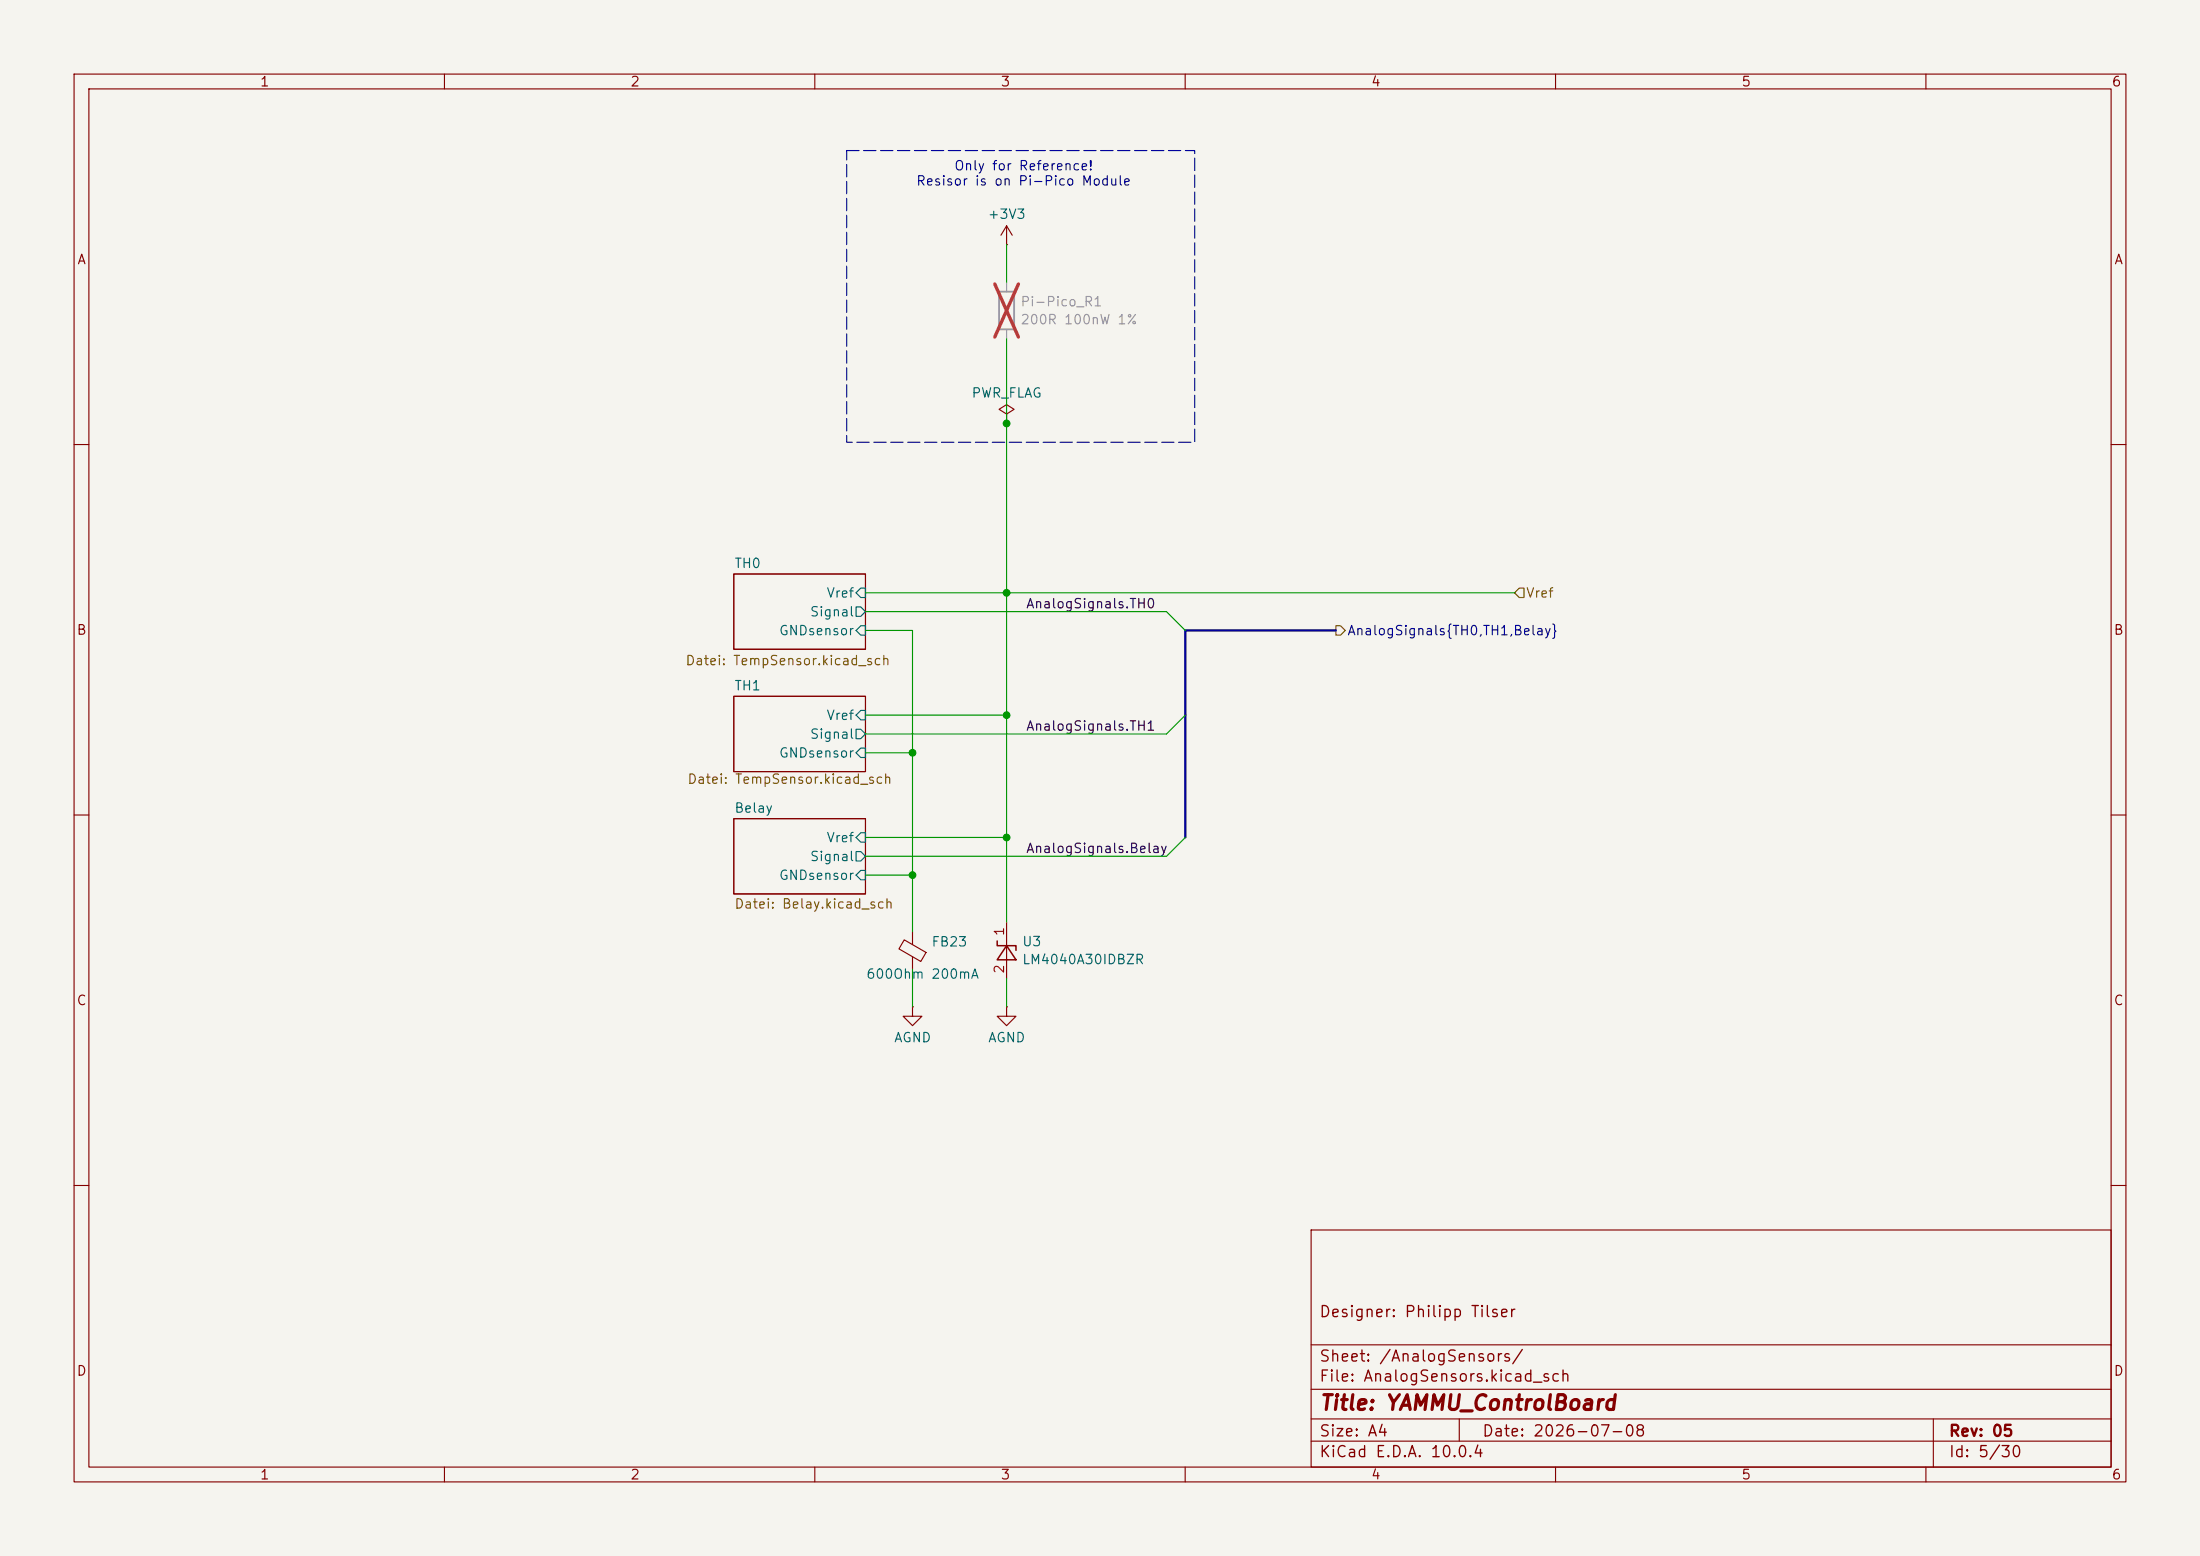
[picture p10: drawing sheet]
<svg xmlns="http://www.w3.org/2000/svg" width="297mm" height="210mm" viewBox="0 0 297 210" stroke-linecap="round" stroke-linejoin="round" font-family="sans-serif">
<path d="M0 0h297v210h-297z" fill="#f5f4ef" stroke="#f5f4ef" stroke-width=".14"/>
<g fill="none" stroke="#840000" stroke-width=".15">
<path d="M10 10h277v190h-277zM12 12h273v186h-273zM60 10v2M110 10v2M160 10v2M210 10v2M260 10v2M135.9 33h.1M135.9 30.5v2.5M135.9 30.5l-.8 1.3M135.9 30.5l.8 1.3M135.9 55.9l1-.7-1-.6-1 .6 1 .7v1.3"/>
<path d="M135.9 57.2h.1M10 60h2M99.1 77.5h17.7v10.1h-17.7zM285 60h2M99.1 94h17.7v10.1h-17.7zM10 110h2M99.1 110.5h17.7v10.2h-17.7zM285 110h2M122.1 126.8l2.9 1.7-.7 1.3-2.9-1.7zM123.2 135.9v1.3h1.3l-1.3 1.2-1.3-1.2h1.3M123.2 135.9h.1M123.2 125.7v1.8"/>
<path d="M123.2 129.2v1.6M135.9 124.5v7.6M135.9 135.9v1.3h1.3l-1.3 1.2-1.3-1.2h1.3M135.9 135.9h.1M10 160h2M177 166h108v32h-108zM285 160h2M60 198v2M110 198v2M160 198v2M177 194.5h108M177 191.5h108"/>
<path d="M177 187.5h108M177 181.5h108M197 191.5v3M210 198v2M260 198v2M261 191.5v6.5"/>
</g>
<path d="M116.2 79.4h.6v1.2h-.6l-.6-.6zM115.6 98.4h.6l.6 .7-.6 .6h-.6zM115.6 81.9h.6l.6 .7-.6 .6h-.6zM116.2 95.9h.6v1.3h-.6l-.6-.7zM116.2 84.5h.6v1.2h-.6l-.6-.6zM115.6 114.9h.6l.6 .7-.6 .6h-.6zM116.2 117.5h.6v1.2h-.6l-.6-.6zM116.2 112.4h.6v1.3h-.6l-.6-.7zM116.2 101h.6v1.2h-.6l-.6-.6z" fill="none" stroke="#006464" stroke-width=".15"/>
<path d="M134.6 127v.6h2.6v.7M135.9 127.6l1.3 1.9h-2.6z" fill="none" stroke="#840000" stroke-width=".2"/>
<path d="M134.9 39.4h2v5.1h-2z" fill="none" stroke="#9c9b98" stroke-width=".25"/>
<path d="M135.9 38.1v1.3M135.9 44.5v1.2" fill="none" stroke="#9c9b98" stroke-width=".15"/>
<path d="M134.3 38.3l3.2 7.2M137.5 38.3l-3.2 7.2" fill="none" stroke="#e12e31" stroke-width=".46"/>
<path d="M205.1 79.4h.6v1.2h-.6l-.6-.6zM180.3 84.5h.7l.6 .6-.6 .6h-.7z" fill="none" stroke="#725600" stroke-width=".15"/>
<path d="M180.3 85.1h-20.3v27.9" fill="none" stroke="#000084" stroke-width=".3"/>
<g fill="none" stroke="#009600" stroke-width=".15">
<path d="M135.9 33v5.1M135.9 45.7v78.8M116.8 85.1h6.4v40.6M116.8 80h87.7M116.8 82.6h40.7l2.5 2.5M116.8 96.5h19.1M160 96.5l-2.5 2.6h-40.7M116.8 101.6h6.4M116.8 113h19.1M116.8 118.1h6.4M160 113l-2.5 2.6h-40.7M123.2 130.8v5.1"/>
<path d="M135.9 132.1v3.8"/>
</g>
<path d="M114.3 20.3h47v39.4h-47z" fill="none" stroke="#0000c2" stroke-width=".15" stroke-dasharray="1.7 .6"/>
<g fill="#009600" stroke="#009600" stroke-width=".14">
<circle cx="135.9" cy="57.2" r=".46"/>
<circle cx="123.2" cy="118.1" r=".46"/>
<circle cx="123.2" cy="101.6" r=".46"/>
<circle cx="135.9" cy="80" r=".46"/>
<circle cx="135.9" cy="96.5" r=".46"/>
<circle cx="135.9" cy="113" r=".46"/>
</g>
<text font-size="2" fill="#840000" x="178" y="190.8">Title: YAMMU_ControlBoard</text>
<g font-size="1.5" fill="#840000">
<text x="178" y="178.2">Designer: Philipp Tilser</text>
<text x="178" y="184.2">Sheet: /AnalogSensors/</text>
<text x="178" y="186.9">File: AnalogSensors.kicad_sch</text>
<text x="178" y="197.1">KiCad E.D.A. 10.0.4</text>
<text x="178" y="194.3">Size: A4</text>
<text x="200" y="194.3">Date: 2026-07-08</text>
<text x="263" y="194.3">Rev: 05</text>
<text x="263" y="197.1">Id: 5/30</text>
</g>
<g font-size="1.3" fill="#840000">
<text x="35" y="12">1</text>
<text x="85" y="12">2</text>
<text x="135" y="12">3</text>
<text x="185" y="12">4</text>
<text x="235" y="12">5</text>
<text x="285" y="12">6</text>
<text x="10.3" y="36">A</text>
<text x="285.3" y="36">A</text>
<text x="10.3" y="86">B</text>
<text x="285.3" y="86">B</text>
<text x="10.3" y="136">C</text>
<text x="285.3" y="136">C</text>
<text x="10.3" y="186">D</text>
<text x="285.3" y="186">D</text>
<text x="35" y="200">1</text>
<text x="85" y="200">2</text>
<text x="135" y="200">3</text>
<text x="185" y="200">4</text>
<text x="235" y="200">5</text>
<text x="285" y="200">6</text>
</g>
<g font-size="1.3" fill="#0000c2">
<text x="128.7" y="23.3">Only for Reference!</text>
<text x="123.6" y="25.4">Resisor is on Pi-Pico Module</text>
</g>
<g font-size="1.3" fill="#006464">
<text x="133.2" y="29.9">+3V3</text>
<text x="131.1" y="54">PWR_FLAG</text>
<text x="99.1" y="77">TH0</text>
<text x="109.2" y="83.5">Signal</text>
<text x="111.5" y="81">Vref</text>
<text x="105.1" y="86.1">GNDsensor</text>
<text x="99.1" y="93.5">TH1</text>
<text x="109.2" y="100">Signal</text>
<text x="111.5" y="97.5">Vref</text>
<text x="105.1" y="102.6">GNDsensor</text>
<text x="99.1" y="110">Belay</text>
<text x="105.1" y="119.1">GNDsensor</text>
<text x="109.2" y="116.5">Signal</text>
<text x="111.5" y="114">Vref</text>
<text x="125.7" y="128.1">FB23</text>
<text x="137.9" y="128">U3</text>
<text x="137.9" y="130.5">LM4040A30IDBZR</text>
<text x="116.8" y="132.4">600Ohm 200mA</text>
<text x="120.6" y="141">AGND</text>
<text x="133.3" y="141">AGND</text>
</g>
<g font-size="1.3" fill="#939391">
<text x="137.7" y="41.7">Pi-Pico_R1</text>
<text x="137.7" y="44.1">200R 100nW 1%</text>
</g>
<g font-size="1.3" fill="#0f0f0f">
<text x="138.4" y="82.4">AnalogSignals.TH0</text>
<text x="138.4" y="98.9">AnalogSignals.TH1</text>
<text x="138.4" y="115.4">AnalogSignals.Belay</text>
</g>
<g font-size="1.3" fill="#725600">
<text x="205.9" y="81">Vref</text>
<text x="92.5" y="90.1">Datei: TempSensor.kicad_sch</text>
<text x="92.7" y="106.1">Datei: TempSensor.kicad_sch</text>
<text x="99.1" y="122.9">Datei: Belay.kicad_sch</text>
</g>
<text font-size="1.3" fill="#000084" x="181.8" y="86.1">AnalogSignals{TH0,TH1,Belay}</text>
<g font-size="1.3" fill="#a90000">
<text x="135.9" y="131.5" transform="rotate(-90 135.9 131.5)">2</text>
<text x="135.9" y="126.4" transform="rotate(-90 135.9 126.4)">1</text>
</g>
</svg>
